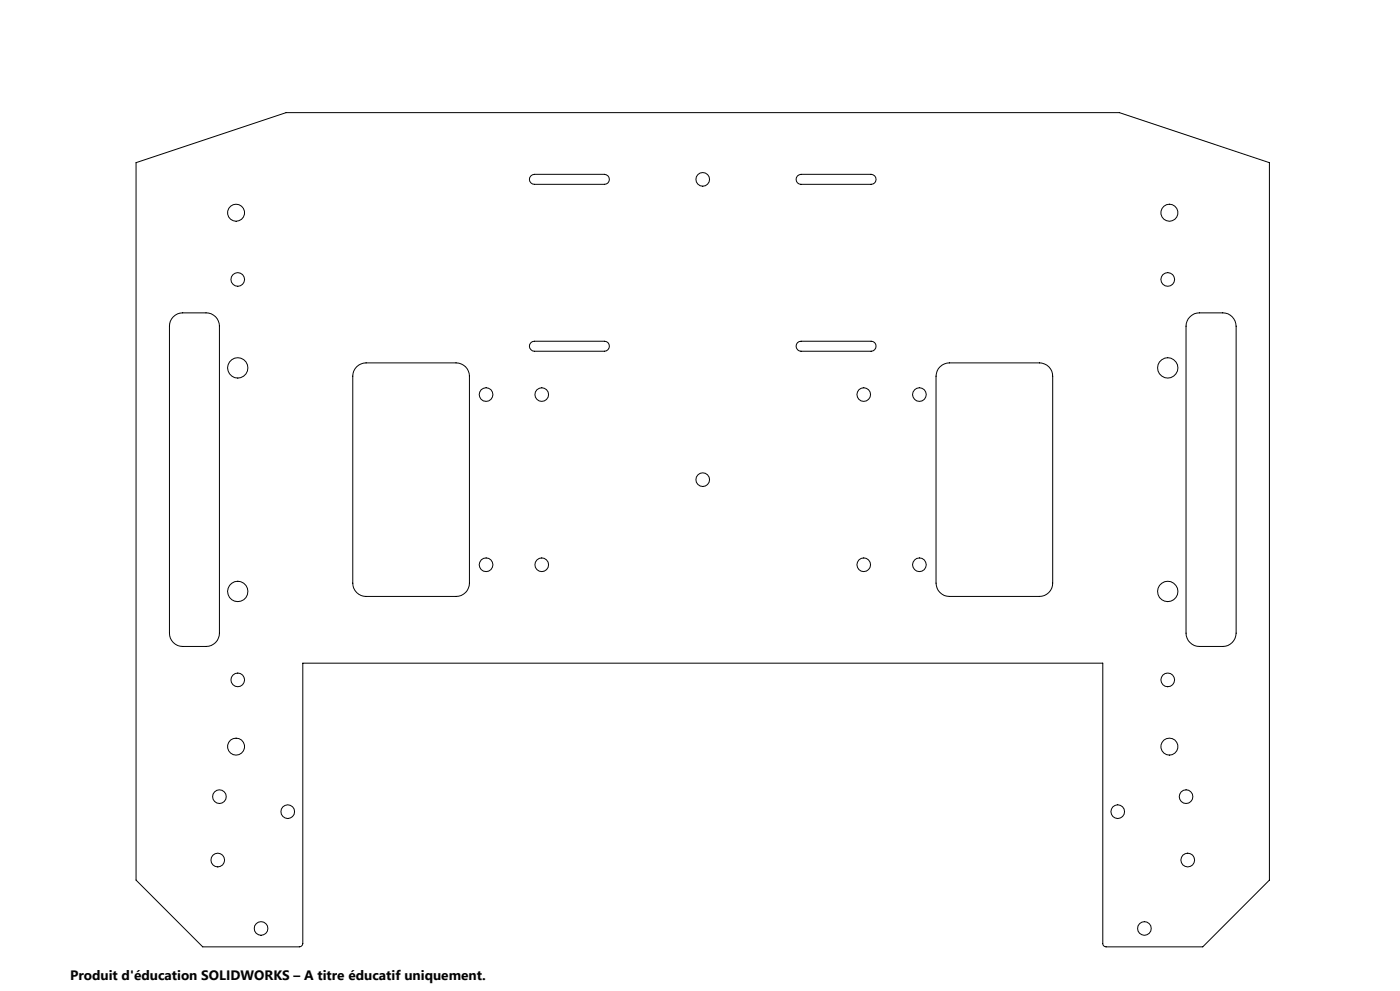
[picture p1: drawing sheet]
<svg xmlns="http://www.w3.org/2000/svg" width="420mm" height="297mm" viewBox="0 0 420 297" stroke-linecap="round" stroke-linejoin="round" font-family="sans-serif">
<g fill="none" stroke="#000" stroke-width=".3">
<path d="M40.8 48.8l45-15h250l45 15v215l-20 20h-29a1.02 1.02 0 0 1-1-1.1v-83.9h-240v83.9a1.09 1.09 0 0 1-1 1.1h-29l-20-20zM159.3 52.7l1-.5h21a1.5 1.5 0 0 1 1.5 1.5 1.5 1.5 0 0 1-1.5 1.5h-21a1.47 1.47 0 0 1-1.4-.9 1.47 1.47 0 0 1 .4-1.6zM239.3 52.7l1-.5h21a1.5 1.5 0 0 1 1.5 1.5 1.5 1.5 0 0 1-1.5 1.5h-21a1.49 1.49 0 0 1-1.4-.9 1.49 1.49 0 0 1 .4-1.6zM52 94.9a3.8 3.8 0 0 1 2.8-1.1h7a4 4 0 0 1 4 4v92a4 4 0 0 1-4 3.9h-7a4 4 0 0 1-4-3.9v-92a3.8 3.8 0 0 1 1.2-2.9zM357 94.9a3.7 3.7 0 0 1 2.8-1.1h7a4 4 0 0 1 4 4v92a4 4 0 0 1-4 3.9h-7a4 4 0 0 1-4-3.9v-92a4.1 4.1 0 0 1 1.2-2.9zM107 109.9a4.2 4.2 0 0 1 2.8-1.1h27a4 4 0 0 1 4 3.9v62.1a4 4 0 0 1-4 3.9h-27a4 4 0 0 1-4-3.9v-62.1a3.8 3.8 0 0 1 1.2-2.8zM159.3 102.7l1-.4h21a1.5 1.5 0 0 1 1.5 1.5 1.5 1.5 0 0 1-1.5 1.5h-21a1.5 1.5 0 0 1-1.4-1 1.5 1.5 0 0 1 .4-1.6zM239.3 102.7l1-.4h21a1.5 1.5 0 0 1 1.5 1.5 1.5 1.5 0 0 1-1.5 1.5h-21a1.52 1.52 0 0 1-1.4-1 1.52 1.52 0 0 1 .4-1.6zM282 109.9a4.1 4.1 0 0 1 2.8-1.1h27a4 4 0 0 1 4 3.9v62.1a4 4 0 0 1-4 3.9h-27a4 4 0 0 1-4-3.9v-62.1a4.1 4.1 0 0 1 1.2-2.8z"/>
<circle cx="210.8" cy="53.8" r="2.05"/>
<circle cx="70.8" cy="63.8" r="2.55"/>
<circle cx="350.8" cy="63.8" r="2.55"/>
<circle cx="71.3" cy="83.8" r="2.04"/>
<circle cx="350.3" cy="83.8" r="2.05"/>
<circle cx="71.3" cy="110.3" r="3"/>
<circle cx="145.8" cy="118.3" r="2.05"/>
<circle cx="162.5" cy="118.3" r="2.05"/>
<circle cx="259.1" cy="118.2" r="2.04"/>
<circle cx="275.8" cy="118.3" r="2.05"/>
<circle cx="350.3" cy="110.3" r="3.1"/>
<circle cx="210.8" cy="143.8" r="2.05"/>
<circle cx="71.3" cy="177.3" r="3.1"/>
<circle cx="145.8" cy="169.3" r="2.05"/>
<circle cx="162.5" cy="169.3" r="2.05"/>
<circle cx="259.1" cy="169.3" r="2.05"/>
<circle cx="275.8" cy="169.3" r="2.04"/>
<circle cx="350.3" cy="177.2" r="3.1"/>
<circle cx="71.3" cy="203.8" r="2.04"/>
<circle cx="350.3" cy="203.8" r="2.05"/>
<circle cx="65.8" cy="238.8" r="2.05"/>
<circle cx="70.8" cy="223.8" r="2.54"/>
<circle cx="350.8" cy="223.8" r="2.54"/>
<circle cx="355.8" cy="238.8" r="2.04"/>
<circle cx="65.3" cy="257.8" r="2.05"/>
<circle cx="86.3" cy="243.3" r="2.06"/>
<circle cx="335.3" cy="243.3" r="2.06"/>
<circle cx="356.3" cy="257.8" r="2.06"/>
<circle cx="78.3" cy="278.3" r="2.05"/>
<circle cx="343.3" cy="278.3" r="2.05"/>
</g>
<text font-size="4.1" x="21" y="293.7">Produit d'éducation SOLIDWORKS – A titre éducatif uniquement.</text>
</svg>
